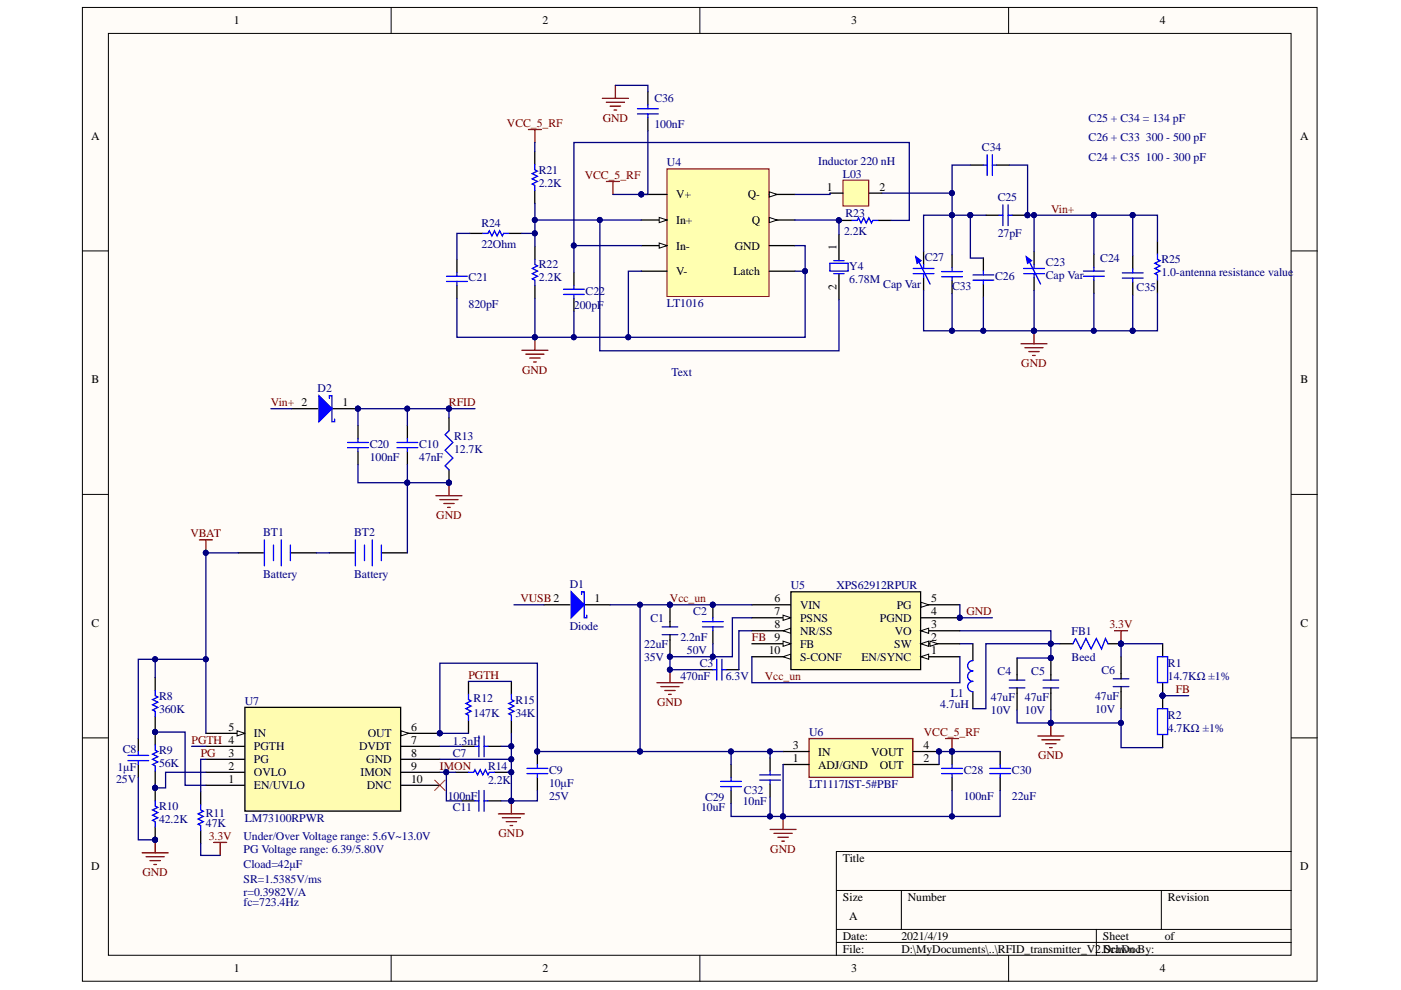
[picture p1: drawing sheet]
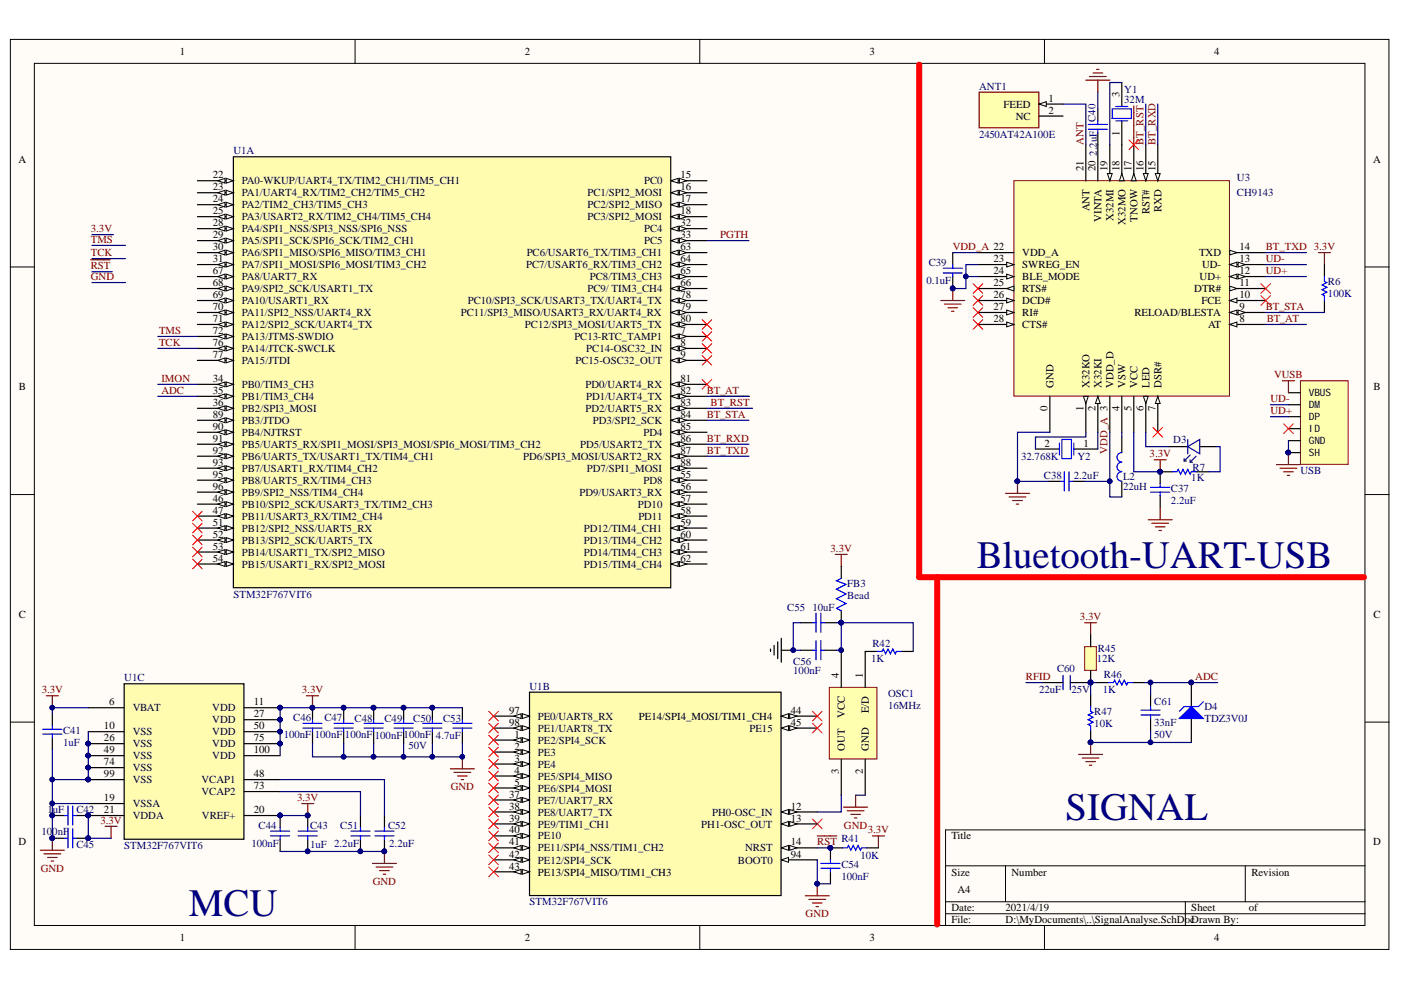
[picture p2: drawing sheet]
# Altium project SignalAnalyseV3.0.PrjPCB
2 sheets, 94 parts. Net scope: global (net labels, ports and power ports of the same name join across sheets).
Board file: SignalAnalyse.PcbDoc
Sheets:
  SignalAnalyse.SchDoc
  RFID_transmitter_V2.SchDoc

## Sheet SignalAnalyse.SchDoc
size A4

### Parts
ANT1  2450AT42A100E  [ANTC5020X110N]
C37  value 2.2uF  [1608[0603]]  (hidden comment: GRM188R61A226ME15D)
C38  value 2.2uF  [1608[0603]]  (hidden comment: GRM188R61A226ME15D)
C39  value 0.1uF  [1608[0603]]  (hidden comment: GRM188R61A226ME15D)
C40  value 2.2uF  [1608[0603]]  (hidden comment: GRM188R61A226ME15D)
C41  value 1uF  [1608[0603]]  (hidden comment: GRM188R61A226ME15D)
C42  value 1uF  [1608[0603]]  (hidden comment: GRM188R61A226ME15D)
C43  value 1uF  [1608[0603]]  (hidden comment: GRM188R61A226ME15D)
C44  value 100nF  [1608[0603]]  (hidden comment: GRM188R61A226ME15D)
C45  value 100nF  [1608[0603]]  (hidden comment: GRM188R61A226ME15D)
C46  value 100nF  [1608[0603]]  (hidden comment: GRM188R61A226ME15D)
C47  value 100nF  [1608[0603]]  (hidden comment: GRM188R61A226ME15D)
C48  value 100nF  [1608[0603]]  (hidden comment: GRM188R61A226ME15D)
C49  value 100nF  [1608[0603]]  (hidden comment: GRM188R61A226ME15D)
C50  value 100nF  Voltage: 50V  [1608[0603]]  (hidden comment: GRM188R61A226ME15D)
C51  value 2.2uF  [1608[0603]]  (hidden comment: GRM188R61A226ME15D)
C52  value 2.2uF  [1608[0603]]  (hidden comment: GRM188R61A226ME15D)
C53  value 4.7uF  [1608[0603]]  (hidden comment: GRM188R61A226ME15D)
C54  value 100nF  [1608[0603]]  (hidden comment: GRM188R61A226ME15D)
C55  value 10uF  [1608[0603]]  (hidden comment: GRM188R61A226ME15D)
C56  value 100nF  [1608[0603]]  (hidden comment: GRM188R61A226ME15D)
C60  value 22uF  Voltage: 25V  [C0805]  (hidden comment: Cap Ceramic)
C61  value 33nF  Voltage: 50V  [1608[0603]]  (hidden comment: Cap Semi)
D3  LED-Green  [D0805]  (value not drawn)
D4  TDZ3V0J  [SOD-323]
FB3  Bead  [BEADC2012X110N]
L2  22uH  [L0805]
OSC1  16MHz  [OSC_3.2X2.5]
R6  value 100K  [J1-0603]  (hidden comment: Res 2.2KΩ ±1%)
R7  value 1K  [J1-0603]  (hidden comment: Res 2.2KΩ ±1%)
R41  value 10K  [J1-0603]  (hidden comment: Res 2.2KΩ ±1%)
R42  value 1K  [J1-0603]  (hidden comment: Res 2.2KΩ ±1%)
R45  value 12K  [R0805]  (hidden comment: R)
R46  value 1K  [J1-0603]  (hidden comment: Res 2.2KΩ ±1%)
R47  value 10K  [J1-0603]  (hidden comment: Res 2.2KΩ ±1%)
U1  STM32F767VIT6  [STM32F767VIT6]  (parts A,B,C of 3)
U3  CH9143  [QFN28_4X4]
USB  MicroUSB  [USB_Micro-AB]  (value not drawn)
Y1  32M  [SMD2016-4N]
Y2  32.768K  [Q13FC1350000400]

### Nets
3.3V: C37.2 C41.1 C42.1 C43.2 C44.2 C45.1 C46.2 C47.2 C48.2 C49.2 C50.2 C53.2 FB3.2 R6.1 R7.1 R41.2 R45.2 U1.6(VBAT) U1.11(VDD) U1.20(VREF+) U1.21(VDDA) U1.27(VDD) U1.50(VDD) U1.75(VDD) U1.100(VDD) U3.5(VCC)
GND: C37.1 C38.1 C39.2 C40.1 C41.2 C42.2 C43.1 C44.1 C45.2 C46.1 C47.1 C48.1 C49.1 C50.1 C51.1 C52.1 C53.1 C54.2 C55.2 C56.2 C61.1 D4.1(A) OSC1.2(GND) R47.2 U1.10(VSS) U1.19(VSSA) U1.26(VSS) U1.49(VSS) U1.74(VSS) U1.94(BOOT0) U1.99(VSS) U3.0(GND) U3.23(SWREG_EN) U3.24(BLE_MODE) USB.0(SH) USB.5(GND)
VUSB: USB.1(VBUS)
ADC: C61.2 D4.2(K) R46.2 U1.35(PB1/TIM3_CH4)
ANT: ANT1.1(FEED) U3.21(ANT)
~{BT_RST}: U1.83(PD2/UART5_RX) U3.16(RST#)
BT_AT: U1.82(PD1/UART4_TX) U3.8(AT)
BT_RXD: U1.86(PD5/USART2_TX) U3.15(RXD)
BT_STA: R6.2 U1.84(PD3/SPI2_SCK) U3.9(RELOAD/BLESTA)
BT_TXD: U1.87(PD6/SPI3_MOSI/USART2_RX) U3.14(TXD)
IMON: U1.34(PB0/TIM3_CH3)
PGTH: U1.33(PC5)
~{RST}: C54.1 R41.1 U1.14(NRST)
RFID: C60.1
TCK: U1.76(PA14/JTCK-SWCLK)
TMS: U1.72(PA13/JTMS-SWDIO)
UD+: U3.12(UD+) USB.3(DP)
UD-: U3.13(UD-) USB.2(DM)
VDD_A: C38.2 C39.1 L2.1 U3.3(VDD_D) U3.22(VDD_A)
NetC40_2: C40.2 U3.20(VINTA)
NetC51_2: C51.2 U1.73(VCAP2)
NetC52_2: C52.2 U1.48(VCAP1)
NetC55_1: C55.1 C56.1 FB3.1 OSC1.4(VCC) R42.2
NetC60_2: C60.2 R45.1 R46.1 R47.1
NetD3_1: D3.1 R7.2
NetD3_2: D3.2 U3.6(LED)
NetL2_2: L2.2 U3.4(VSW)
NetOSC1_1: OSC1.1(E/D) R42.1
NetOSC1_3: OSC1.3(OUT) U1.12(PH0-OSC_IN)
NetU3_1: U3.1(X32KO) Y2.2(CRYSTAL_2)
NetU3_2: U3.2(X32KI) Y2.1(CRYSTAL_1)
NetU3_18: U3.18(X32MO) Y1.1(OSC1)
NetU3_19: U3.19(X32MI) Y1.3(OSC2)

Not connected (* = marked no-connect by the designer): ANT1 2(NC); U1 1(PE2/SPI4_SCK)* 2(PE3)* 3(PE4)* 4(PE5/SPI4_MISO)* 5(PE6/SPI4_MOSI)* 7(PC13-RTC_TAMP1)* 8(PC14-OSC32_IN)* 9(PC15-OSC32_OUT)* 13(PH1-OSC_OUT)* 15(PC0) 16(PC1/SPI2_MOSI) 17(PC2/SPI2_MISO) 18(PC3/SPI2_MOSI) 22(PA0-WKUP/UART4_TX/TIM2_CH1/TIM5_CH1) 23(PA1/UART4_RX/TIM2_CH2/TIM5_CH2) 24(PA2/TIM2_CH3/TIM5_CH3) 25(PA3/USART2_RX/TIM2_CH4/TIM5_CH4) 28(PA4/SPI1_NSS/SPI3_NSS/SPI6_NSS) 29(PA5/SPI1_SCK/SPI6_SCK/TIM2_CH1) 30(PA6/SPI1_MISO/SPI6_MISO/TIM3_CH1) 31(PA7/SPI1_MOSI/SPI6_MOSI/TIM3_CH2) 32(PC4) 36(PB2/SPI3_MOSI) 37(PE7/UART7_RX)* 38(PE8/UART7_TX)* 39(PE9/TIM1_CH1)* 40(PE10)* 41(PE11/SPI4_NSS/TIM1_CH2)* 42(PE12/SPI4_SCK)* 43(PE13/SPI4_MISO/TIM1_CH3)* 44(PE14/SPI4_MOSI/TIM1_CH4)* 45(PE15)* 46(PB10/SPI2_SCK/USART3_TX/TIM2_CH3) 47(PB11/USART3_RX/TIM2_CH4)* 51(PB12/SPI2_NSS/UART5_RX)* 52(PB13/SPI2_SCK/UART5_TX)* 53(PB14/USART1_TX/SPI2_MISO)* 54(PB15/USART1_RX/SPI2_MOSI)* 55(PD8) 56(PD9/USART3_RX) 57(PD10) 58(PD11) 59(PD12/TIM4_CH1) 60(PD13/TIM4_CH2) 61(PD14/TIM4_CH3) 62(PD15/TIM4_CH4) 63(PC6/USART6_TX/TIM3_CH1) 64(PC7/USART6_RX/TIM3_CH2) 65(PC8/TIM3_CH3) 66(PC9/_TIM3_CH4) 67(PA8/UART7_RX) 68(PA9/SPI2_SCK/USART1_TX) 69(PA10/USART1_RX) 70(PA11/SPI2_NSS/UART4_RX) 71(PA12/SPI2_SCK/UART4_TX) 77(PA15/JTDI) 78(PC10/SPI3_SCK/USART3_TX/UART4_TX) 79(PC11/SPI3_MISO/USART3_RX/UART4_RX) 80(PC12/SPI3_MOSI/UART5_TX)* 81(PD0/UART4_RX)* 85(PD4) 88(PD7/SPI1_MOSI) 89(PB3/JTDO) 90(PB4/NJTRST) 91(PB5/UART5_RX/SPI1_MOSI/SPI3_MOSI/SPI6_MOSI/TIM3_CH2) 92(PB6/UART5_TX/USART1_TX/TIM4_CH1) 93(PB7/USART1_RX/TIM4_CH2) 95(PB8/UART5_RX/TIM4_CH3) 96(PB9/SPI2_NSS/TIM4_CH4) 97(PE0/UART8_RX)* 98(PE1/UART8_TX)*; U3 7(DSR#)* 10(FCE)* 11(DTR#)* 17(TNOW)* 25(RTS#)* 26(DCD#)* 27(RI#)* 28(CTS#)*; USB 4(ID)*

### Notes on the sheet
- Bluetooth-UART-USB
- SIGNAL
- MCU
- Labels drawn without touching a wire or pin: 3.3V, GND, TCK, TMS, ~{RST}

## Sheet RFID_transmitter_V2.SchDoc
size A

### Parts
BT1  Battery  [Battery]
BT2  Battery  [Battery]
C1  value 22uF  Voltage: 35V  [C0805]  (hidden comment: Multilayer Ceramic Capacitor)
C2  value 2.2nF  Voltage: 50V  [0402]  (hidden comment: Cap Semi)
C3  value 470nF  Voltage: 6.3V  [1608[0603]]  (hidden comment: Cap Semi)
C4  value 47uF  Voltage: 10V  [C0805]  (hidden comment: Multilayer Ceramic Capacitor)
C5  value 47uF  Voltage: 10V  [C0805]  (hidden comment: Multilayer Ceramic Capacitor)
C6  value 47uF  Voltage: 10V  [C0805]  (hidden comment: Multilayer Ceramic Capacitor)
C7  value 1.3nF  [0402]  (hidden comment: Cap Semi)
C8  value 1μF  Voltage: 25V  [1608[0603]]  (hidden comment: Cap Semi)
C9  value 10μF  Voltage: 25V  [1608[0603]]  (hidden comment: Cap Semi)
C10  value 47nF  [1608[0603]]  (hidden comment: Cap 100n)
C11  value 100nF  [0402]  (hidden comment: Cap Semi)
C20  value 100nF  [1608[0603]]  (hidden comment: Cap 100n)
C21  value 820pF  [0603]  (hidden comment: Cap 820p)
C22  value 200pF  [0603]  (hidden comment: Cap 200p)
C23  Cap Var  [Variable_Capacitor_JZ400HV1]
C24  Cap  [0603]  (value not drawn)
C25  value 27pF  [0603]  (hidden comment: Cap)
C26  random value needs carefully address  [0603]  (value not drawn)
C27  Cap Var  [Variable_Capacitor_JZ400HV1]
C28  value 100nF  [0603]  (hidden comment: Cap 100n)
C29  value 10uF  [0603]  (hidden comment: Cap 10u)
C30  value 22uF  [0603]  (hidden comment: Cap 22u)
C32  value 10nF  [0603]  (hidden comment: Cap 10n)
C33  random value needs carefully address  [0603]  (value not drawn)
C34  Cap  [0603]  (value not drawn)
C35  Cap  [0603]  (value not drawn)
C36  value 100nF  [C1210]  (hidden comment: C3225C0G1H104JT000N)
D1  Diode  [SODFL3616X98N]
D2  Diode  [SOD3716X135N]  (value not drawn)
FB1  Beed  [BEADC2012X110N]
L1  value 4.7uH  [XGL4030]  (hidden comment: XGL4030)
L03  Inductor 220 nH  [Ferrite_bead_0805inch_2012mm]
R1  14.7KΩ ±1%  [LC-0402_R]
R2  4.7KΩ ±1%  [LC-0402_R]
R8  value 360K  [0402-A]  (hidden comment: Res 2.2KΩ ±1%)
R9  value 56K  [0402-A]  (hidden comment: Res 2.2KΩ ±1%)
R10  value 42.2K  [0402-A]  (hidden comment: Res 2.2KΩ ±1%)
R11  value 47K  [0402-A]  (hidden comment: Res 2.2KΩ ±1%)
R12  value 147K  [0402-A]  (hidden comment: Res 2.2KΩ ±1%)
R13  value 12.7K  [J1-0603]  (hidden comment: Res 12.7KΩ ±1%)
R14  value 2.2K  [0402-A]  (hidden comment: Res 2.2KΩ ±1%)
R15  value 34K  [0402-A]  (hidden comment: Res 2.2KΩ ±1%)
R21  value 2.2K  [J1-0603]  (hidden comment: Res 2.2KΩ ±1%)
R22  value 2.2K  [J1-0603]  (hidden comment: Res 2.2KΩ ±1%)
R23  value 2.2K  [J1-0603]  (hidden comment: Res 2.2KΩ ±1%)
R24  value 22Ohm  [J1-0603]  (hidden comment: Res 2.2KΩ ±1%)
R25  value 1.0-antenna resistance value  [J1-0603]  (hidden comment: Res 2.2KΩ ±1%)
U4  LT1016  [LT1016_SOIC]
U5  XPS62912RPUR  [VQFN-HR10_RPU_TEX]
U6  LT1117IST-5#PBF  [SOT230P700X180-4N]
U7  LM73100RPWR  [VQFN-HR-10_2X2_TEX]
Y4  Frequency: 6.78M  [HC-49SMD]  (hidden comment: CRYSTAL)

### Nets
3.3V: C6.2 FB1.2 R1.2 R11.1
GND: BT2.2(-) C1.1 C2.1 C3.1 C4.1 C5.1 C6.1 C7.1 C8.1 C9.1 C10.2 C11.1 C20.2 C21.1 C22.1 C23.1 C24.1 C26.2 C27.1 C28.1 C29.1 C30.1 C32.1 C33.2 C35.1 C36.2 R2.1 R10.1 R13.1 R14.1 R15.1 R22.1 R25.2 U4.4(V-) U4.5(Latch) U4.6(GND) U5.4(PGND) U5.5(PG) U5.7(PSNS) U6.1(ADJ/GND) U7.8(GND)
VBAT: BT1.1(+) C8.2 R8.2 U7.5(IN)
VCC_5_RF: C28.2 C30.2 C36.1 R21.2 U4.1(V+) U6.2(OUT) U6.4(VOUT)
VUSB: D1.2(CATHODE)
FB: R1.1 R2.2 U5.9(FB)
IMON: C11.2 R14.2 U7.9(IMON)
PG: R11.2 U7.3(PG)
PGTH: R12.2 R15.2 U7.4(PGTH)
RFID: C10.1 C20.1 D2.1(ANODE) R13.2
Vcc_un: C1.2 C2.2 C9.2 C29.2 C32.2 D1.1(ANODE) R12.1 U5.1(EN/SYNC) U5.6(VIN) U5.10(S-CONF) U6.3(IN) U7.6(OUT)
Vin+: C23.2 C24.2 C25.1 C34.1 C35.2 D2.2(CATHODE) R25.1
NetBT1_2: BT1.2(-) BT2.1(+)
NetC3_2: C3.2 U5.8(NR/SS)
NetC4_2: C4.2 C5.2 FB1.1 L1.1 U5.3(VO)
NetC7_2: C7.2 U7.7(DVDT)
NetC21_2: C21.2 R24.2
NetC22_2: C22.2 R23.1 U4.3(In-)
NetC25_2: C25.2 C26.1 C27.2 C33.1 C34.2 L03.2
NetL1_2: L1.2 U5.2(SW)
NetL03_1: L03.1 U4.8(Q-)
NetR8_1: R8.1 R9.2 U7.1(EN/UVLO)
NetR9_1: R9.1 R10.2 U7.2(OVLO)
NetR21_1: R21.1 R22.2 R24.1 U4.2(In+) Y4.2(OSC2)
NetR23_2: R23.2 U4.7(Q) Y4.1(OSC1)

Not connected (* = marked no-connect by the designer): U7 10(DNC)*

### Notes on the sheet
- C25 + C34 = 134 pF
- C26 + C33  300 - 500 pF
- C24 + C35  100 - 300 pF
- Text
- Cload=42μF
- Under/Over Voltage range: 5.6V
  3.0V
- PG Voltage range: 6.39/5.80V
- r=0.3982V/A
- fc=723.4Hz
- SR=1.5385V/ms

## Nets that join several sheets
3.3V: SignalAnalyse (26 pins), RFID_transmitter_V2 (C6.2 FB1.2 R1.2 R11.1)
GND: SignalAnalyse (36 pins), RFID_transmitter_V2 (41 pins)
VUSB: SignalAnalyse (USB.1), RFID_transmitter_V2 (D1.2)
IMON: SignalAnalyse (U1.34), RFID_transmitter_V2 (C11.2 R14.2 U7.9)
PGTH: SignalAnalyse (U1.33), RFID_transmitter_V2 (R12.2 R15.2 U7.4)
RFID: SignalAnalyse (C60.1), RFID_transmitter_V2 (C10.1 C20.1 D2.1 R13.2)
